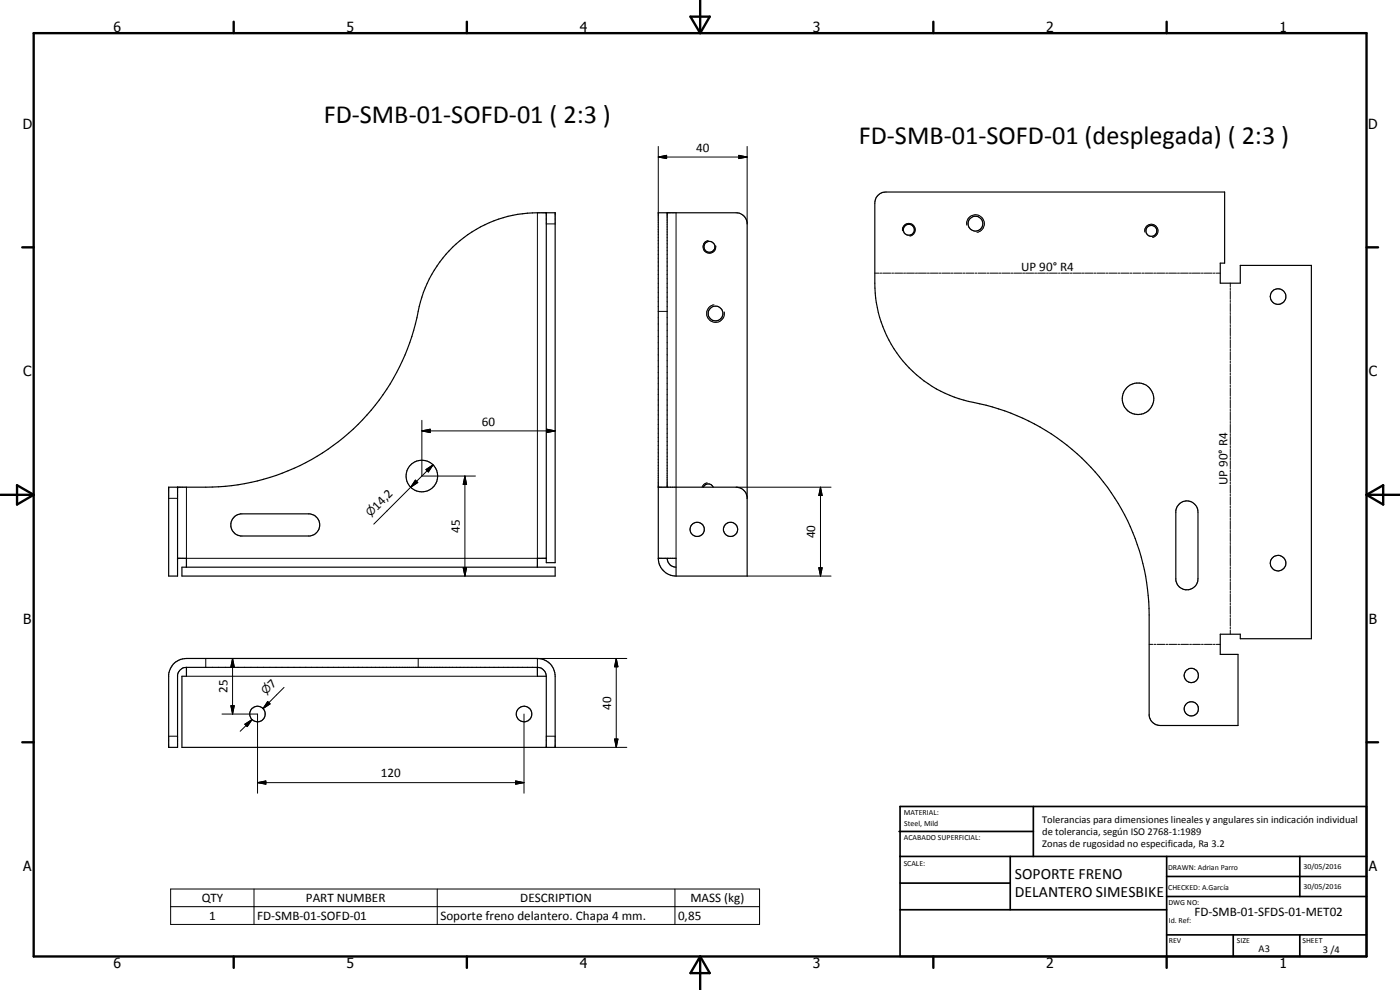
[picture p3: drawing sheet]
<svg xmlns="http://www.w3.org/2000/svg" width="420mm" height="297mm" viewBox="0 0 420 297" stroke-linecap="round" stroke-linejoin="round" font-family="sans-serif">
<g fill="none" stroke="#000" stroke-width=".35">
<path d="M263.5 58.6l1.1-.7 1.3-.3h101.6v21.4h-1.3v6h6v-5.4h21.4v112h-21.4v-1.3h-6v6h5.3v21.4h-23.3a3.4 3.4 0 0 1-3.3-2.9v-30.3a65 65 0 0 0-54.3-64.1 36.4 36.4 0 0 1-28.1-35.4v-24l.5-1.7zM163.9 63.8v105h2.7v-105h-5.3a36.5 36.5 0 0 0-36.2 31.5 65 65 0 0 1-63.3 50.9h-11.2v26.6h2.7v-26.6M200.2 63.8v82.4M70.3 155.2l.6-.6 1.3-.4h20.8a3.4 3.4 0 0 1 3 3.3 3.4 3.4 0 0 1-3 3.3h-20.8a3.3 3.3 0 0 1-2.7-2.2 3.3 3.3 0 0 1 .8-3.4zM197.6 146.2h23.3a3.4 3.4 0 0 1 3.3 2.9M211.1 146.2a1.59 1.59 0 0 1 1.5-1 1.59 1.59 0 0 1 1.5 1M353.9 151.3a3.3 3.3 0 0 1 3.6-.7 3.3 3.3 0 0 1 2 3.1v20a3.3 3.3 0 0 1-3.1 3.3 3.3 3.3 0 0 1-3.5-2.9v-20.9l.4-1.2zM53.3 167.5h2.7v2.7M54.6 170.2h112v2.6h-112zM163.9 167.5h-2.6v2.7M197.6 167.5v-103.7h23.3a3.4 3.4 0 0 1 3.3 2.9v106.1h-21.3M197.6 167.5h5.3v5.3"/>
<path d="M197.6 167.5a5.4 5.4 0 0 0 5.3 5.3M200.2 167.5a2.73 2.73 0 0 0 2.7 2.7M52 199.3a5.4 5.4 0 0 1 4-1.7h105.3a5.3 5.3 0 0 1 5.3 5.3v21.3h-112v-21.3h1.4v-2.7a2.72 2.72 0 0 0-2.7 2.3v21.7h-2.7v-21.8l.5-1.7zM56 200.2h105.3M161.3 200.2v2.7h2.6M161.3 200.2a2.73 2.73 0 0 1 2.6 2.7M163.9 202.9v21.3"/>
<circle cx="212.9" cy="74" r="1.65"/>
<circle cx="272.8" cy="68.9" r="1.65"/>
<circle cx="292.7" cy="67.1" r="2.22"/>
<circle cx="345.5" cy="69.3" r="1.65"/>
<circle cx="214.8" cy="94" r="2.22"/>
<circle cx="383.6" cy="89" r="2.33"/>
<circle cx="341.5" cy="119.6" r="4.7"/>
<circle cx="126.6" cy="142.8" r="4.7"/>
<circle cx="209.3" cy="158.8" r="2.13"/>
<circle cx="219.3" cy="158.8" r="2.12"/>
<circle cx="383.6" cy="168.9" r="2.33"/>
<circle cx="77.3" cy="214.2" r="2.34"/>
<circle cx="157.3" cy="214.2" r="2.34"/>
<circle cx="357.5" cy="202.7" r="2.13"/>
<circle cx="357.5" cy="212.7" r="2.13"/>
</g>
<g fill="none" stroke="#000" stroke-width=".3">
<path d="M197.6 47.1l2.5-.5v1zM197.6 47.1h26.6M197.6 43.9v19.9M221.7 46.6l2.5 .5-2.5 .5zM224.2 43.9v23.3M161.3 63.8v103.7h-105.3v-21.3M163.9 67.2h2.7M202.9 63.8v103.7M212.5 72.2a1.92 1.92 0 0 0-1.5 2.2 1.92 1.92 0 0 0 2.3 1.5 1.92 1.92 0 0 0 1.5-2.2M270.8 69.3a1.94 1.94 0 0 1 1.6-2.3 1.94 1.94 0 0 1 2.3 1.6 1.94 1.94 0 0 1-1.6 2.3M290.1 67.6a2.65 2.65 0 0 1 2.2-3.1 2.65 2.65 0 0 1 3.1 2.2 2.65 2.65 0 0 1-2.2 3M343.6 69.6a1.99 1.99 0 0 1 1.6-2.3 1.99 1.99 0 0 1 2.3 1.6 1.99 1.99 0 0 1-1.6 2.3"/>
<path d="M197.6 93.4h2.6M214.3 91.4a2.67 2.67 0 0 0-2.2 3.1 2.67 2.67 0 0 0 3.1 2.2 2.67 2.67 0 0 0 2.2-3.1M262.5 82h1.2M264 82h.6M264.9 82h2.4M267.6 82h.6M268.5 82h2.4M271.2 82h.6M272.1 82h2.3M274.7 82h.7M275.6 82h2.4M278.3 82h.6"/>
<path d="M279.2 82h2.4M281.9 82h.6M282.8 82h2.4M285.4 82h.7M286.4 82h2.3M289 82h.6M289.9 82h2.4M292.6 82h.6M293.5 82h2.4M296.2 82h.6M297.1 82h2.4M299.8 82h.6"/>
<path d="M300.7 82h2.4M303.3 82h.6M304.2 82h2.4M306.9 82h.6M307.8 82h2.4M310.5 82h.6M311.4 82h2.4M314.1 82h.6M314.9 82h2.4M317.7 82h.5M318.5 82h2.4M321.2 82h.6"/>
<path d="M322.1 82h2.4M324.8 82h.6M325.7 82h2.4M328.4 82h.6M329.3 82h2.3M331.9 82h.6M332.8 82h2.4M335.5 82h.6M336.4 82h2.4M339.1 82h.6M340 82h2.3M342.7 82h.6"/>
<path d="M343.6 82h2.3M346.2 82h.6M347.1 82h2.4M349.8 82h.6M350.7 82h2.4M353.4 82h.6M354.3 82h2.3M356.9 82h.7M357.8 82h2.4M360.5 82h.6M361.4 82h2.4M364.1 82h.6"/>
<path d="M365 82h1.2M369.2 85v1.2M369.2 86.5v.6M369.2 87.4v2.4M369.2 90.1v.6M369.2 91.1v2.4M369.2 93.8v.6M369.2 94.7v2.4M369.2 97.4v.6M369.2 98.3v2.4M369.2 101v.6M369.2 101.9v2.5"/>
<path d="M369.2 104.6v.7M369.2 105.5v2.5M369.2 108.3v.6M369.2 109.2v2.4M369.2 111.9v.6M369.2 112.8v2.4M369.2 115.6v.6M369.2 116.5v2.4M369.2 119.2v.6M126.6 129.3l2.5-.5v1zM126.6 126.1v16.7h16.1M126.6 129.3h40"/>
<path d="M130 139.5l-17.8 17.8M164.1 128.8l2.5 .5-2.5 .5zM369.2 120.1v2.4M369.2 122.8v.6M369.2 123.7v2.5M369.2 126.4v.6M369.2 127.3v2.5M369.2 130.1v.6M369.2 131v2.4M369.2 133.7v.6M369.2 134.6v2.4M369.2 137.3v.7"/>
<path d="M369.2 138.2v2.5M50.6 149.5h2.7M124.7 144.1l.7 .7-2.1 1.4zM127.8 140.9l2.2-1.4-1.4 2.1zM139.5 142.8l.5 2.5h-1zM139.5 142.8v30M212.2 144.9a1.94 1.94 0 0 0-1.5 1.3M220.9 146.2h28.5M246.2 146.2l.5 2.5h-1zM246.2 146.2v26.6M369.2 141v.6M369.2 141.9v2.4"/>
<path d="M369.2 144.6v.6M369.2 145.5v2.5M369.2 148.3v.5M369.2 149.1v2.5M369.2 151.9v.6M369.2 152.8v2.4M369.2 155.5v.6M369.2 156.4v2.4M369.2 159.1v.7M139 170.3h1l-.5 2.5zM224.2 172.8h25.2M245.7 170.3h1l-.5 2.5z"/>
<path d="M369.2 160v2.5M369.2 162.8v.6M369.2 163.7v2.4M369.2 166.4v.6M369.2 167.3v2.4M369.2 170.1v.5M369.2 170.9v2.5M369.2 173.7v.6M369.2 174.5v2.5M369.2 177.3v.6M369.2 178.2v2.4M61.8 197.6v2.6"/>
<path d="M69.8 197.6l.5 2.5h-1zM69.8 197.6v16.6M125.5 197.6v2.6M184.9 197.6l.6 2.5h-1.1zM184.9 197.6v26.6M188.1 197.6h-26.8v2.6M344.9 193.3h1.1M346.4 193.3h.5M347.2 193.3h2.4M349.9 193.3h.6M350.8 193.3h2.3M353.5 193.3h.5"/>
<path d="M354.4 193.3h2.3M357 193.3h.6M357.9 193.3h2.3M360.6 193.3h.5M361.5 193.3h2.3M364.1 193.3h.6M365 193.3h1.2M369.2 180.9v.6M369.2 181.8v2.5M369.2 184.6v.6M369.2 185.5v2.4M369.2 188.2v.6"/>
<path d="M369.2 189.1v1.2M56 202.9h105.3M66.6 214.2h10.7v23.8M69.3 211.8h1l-.5 2.4zM73.5 217.3l2.1-1.4-1.4 2.1zM75.6 215.9l-3.5 3.5M80.3 210.5l.8 .7-2.2 1.4zM80.7 210.8l-1.8 1.8M85.2 206.2l-6.3 6.4M157.3 214.2v23.8M50.6 220.9h2.7M77.3 234.8l2.5-.5v1z"/>
<path d="M77.3 234.8h80M154.8 234.3l2.5 .5-2.5 .5zM163.9 220.9h2.7M166.6 224.2h21.5M184.4 221.7h1.1l-.6 2.5zM51.2 266.7h176.8v10.7h-176.8zM51.2 272h176.8M76.2 266.7v10.7M131.2 266.7v10.7M202.6 266.7v10.7"/>
</g>
<g fill="#000">
<circle cx="53.3" cy="146.2" r=".18"/>
<circle cx="53.3" cy="167.5" r=".18"/>
</g>
<g fill="none" stroke="#000" stroke-width=".71">
<path d="M10.1 9.9h400v277.1h-400zM70.1 6.5v3.4M140.1 6.5v3.4M207.2 5h5.8l-2.9 4.9zM210.1 0v9.9M280.1 6.5v3.4M350.1 6.5v3.4M6.7 74.2h3.4M410.1 74.2h3.5M.1 148.5h10M5.1 145.6l5 2.9-5 2.9zM410.1 148.5h10"/>
<path d="M410.1 148.5l5-2.9v5.8zM6.7 222.7h3.4M410.1 222.7h3.5M70.1 287v3.4M140.1 287v3.4M210.1 287v10M210.1 287l2.9 5h-5.8zM280.1 287v3.4M350.1 287v3.4"/>
</g>
<g fill="none" stroke="#000" stroke-width=".51">
<path d="M269.8 249.5h40.3M270.1 242h140v45h-140zM270.1 257h140M303.2 257v16M310.1 242v15M350.1 257v30M390.1 257v12M270.1 265h33.1M270.1 273h80M350.1 269h60M350.1 263h60M350.1 280.5h60"/>
<path d="M370.1 280.5v6.5M390.1 280.5v6.5"/>
</g>
<g fill="#000">
<path d="M197.6 47.1l2.5-.5v1zM221.7 46.6l2.5 .5-2.5 .5zM126.6 129.3l2.5-.5v1zM164.1 128.8l2.5 .5-2.5 .5zM124.7 144.1l.7 .7-2.1 1.4zM127.8 140.9l2.2-1.4-1.4 2.1zM139.5 142.8l.5 2.5h-1zM246.2 146.2l.5 2.5h-1zM139 170.3h1l-.5 2.5zM245.7 170.3h1l-.5 2.5zM69.3 211.8h1l-.5 2.4zM69.8 197.6l.5 2.5h-1z"/>
<path d="M73.5 217.3l2.1-1.4-1.4 2.1zM80.3 210.5l.8 .7-2.2 1.4zM184.9 197.6l.6 2.5h-1.1zM77.3 234.8l2.5-.5v1zM154.8 234.3l2.5 .5-2.5 .5zM184.4 221.7h1.1l-.6 2.5z"/>
</g>
<g font-size="7.9">
<text x="97.1" y="37">FD-SMB-01-SOFD-01 ( 2:3 )</text>
<text x="257.8" y="43.2">FD-SMB-01-SOFD-01 (desplegada) ( 2:3 )</text>
</g>
<g font-size="4.7">
<text x="304.6" y="263.8">SOPORTE FRENO</text>
<text x="304.6" y="269.2">DELANTERO SIMESBIKE</text>
</g>
<g font-size="4.2">
<text x="34" y="9.6">6</text>
<text x="104" y="9.6">5</text>
<text x="174" y="9.6">4</text>
<text x="244" y="9.6">3</text>
<text x="314" y="9.6">2</text>
<text x="384" y="9.6">1</text>
<text x="6.8" y="38.7">D</text>
<text x="410.6" y="38.7">D</text>
<text x="7" y="112.9">C</text>
<text x="410.8" y="112.9">C</text>
<text x="7" y="187.1">B</text>
<text x="410.8" y="187.1">B</text>
<text x="7" y="261.4">A</text>
<text x="410.8" y="261.4">A</text>
<text x="34" y="290.4">6</text>
<text x="104" y="290.4">5</text>
<text x="174" y="290.4">4</text>
<text x="244" y="290.4">3</text>
<text x="314" y="290.4">2</text>
<text x="384" y="290.4">1</text>
</g>
<g font-size="3.9">
<text x="208.9" y="45.6">40</text>
<text x="306.4" y="81.2">UP 90° R4</text>
<text x="144.6" y="127.8">60</text>
<text x="368.4" y="145.6" transform="rotate(-90 368.4 145.6)">UP 90° R4</text>
<text x="113.2" y="153.3" transform="rotate(-45 113.2 153.3)">14,2</text>
<text x="138" y="159.9" transform="rotate(-90 138 159.9)">45</text>
<text x="244.7" y="161.5" transform="rotate(-90 244.7 161.5)">40</text>
<text x="68.3" y="207.9" transform="rotate(-90 68.3 207.9)">25</text>
<text x="81.8" y="206.7" transform="rotate(-45 81.8 206.7)">7</text>
<text x="183.4" y="212.9" transform="rotate(-90 183.4 212.9)">40</text>
<text x="114.3" y="233.3">120</text>
<text x="60.5" y="270.6">QTY</text>
<text x="62.7" y="276">1</text>
<text x="77.2" y="276">FD-SMB-01-SOFD-01</text>
<text x="91.8" y="270.6">PART NUMBER</text>
<text x="156.2" y="270.6">DESCRIPTION</text>
<text x="203.5" y="276">0,85</text>
<text x="207.2" y="270.8">MASS (kg)</text>
<text x="358.5" y="275">FD-SMB-01-SFDS-01-MET02</text>
<text x="132.2" y="276.1">Soporte freno delantero. Chapa 4 mm.</text>
</g>
<g font-size="3.3">
<text x="111.2" y="155.2" transform="rotate(-45 111.2 155.2)">⌀</text>
<text x="79.8" y="208.7" transform="rotate(-45 79.8 208.7)">⌀</text>
</g>
<g font-size="3.1">
<text x="312.7" y="246.8">Tolerancias para dimensiones lineales y angulares sin indicación individual</text>
<text x="312.7" y="250.4">de tolerancia, según ISO 2768-1:1989</text>
<text x="312.7" y="254">Zonas de rugosidad no especificada, Ra 3.2</text>
<text x="377.7" y="285.6">A3</text>
<text x="397" y="285.9">3 /4</text>
</g>
<g font-size="2.4">
<text x="271.2" y="244.4">MATERIAL:</text>
<text x="271.3" y="252">ACABADO SUPERFICIAL:</text>
<text x="271.4" y="247.9">Steel, Mild</text>
<text x="271.2" y="259.7">SCALE:</text>
<text x="350.6" y="261">DRAWN: Adrian Parro</text>
<text x="391.2" y="260.6">30/05/2016</text>
<text x="350.6" y="267.1">CHECKED: A.García</text>
<text x="391.2" y="266.7">30/05/2016</text>
<text x="350.6" y="271.4">DWG NO:</text>
<text x="350.8" y="276.9">Id. Ref:</text>
<text x="350.8" y="282.8">REV</text>
<text x="371.2" y="282.9">SIZE</text>
<text x="390.9" y="282.9">SHEET</text>
</g>
</svg>
